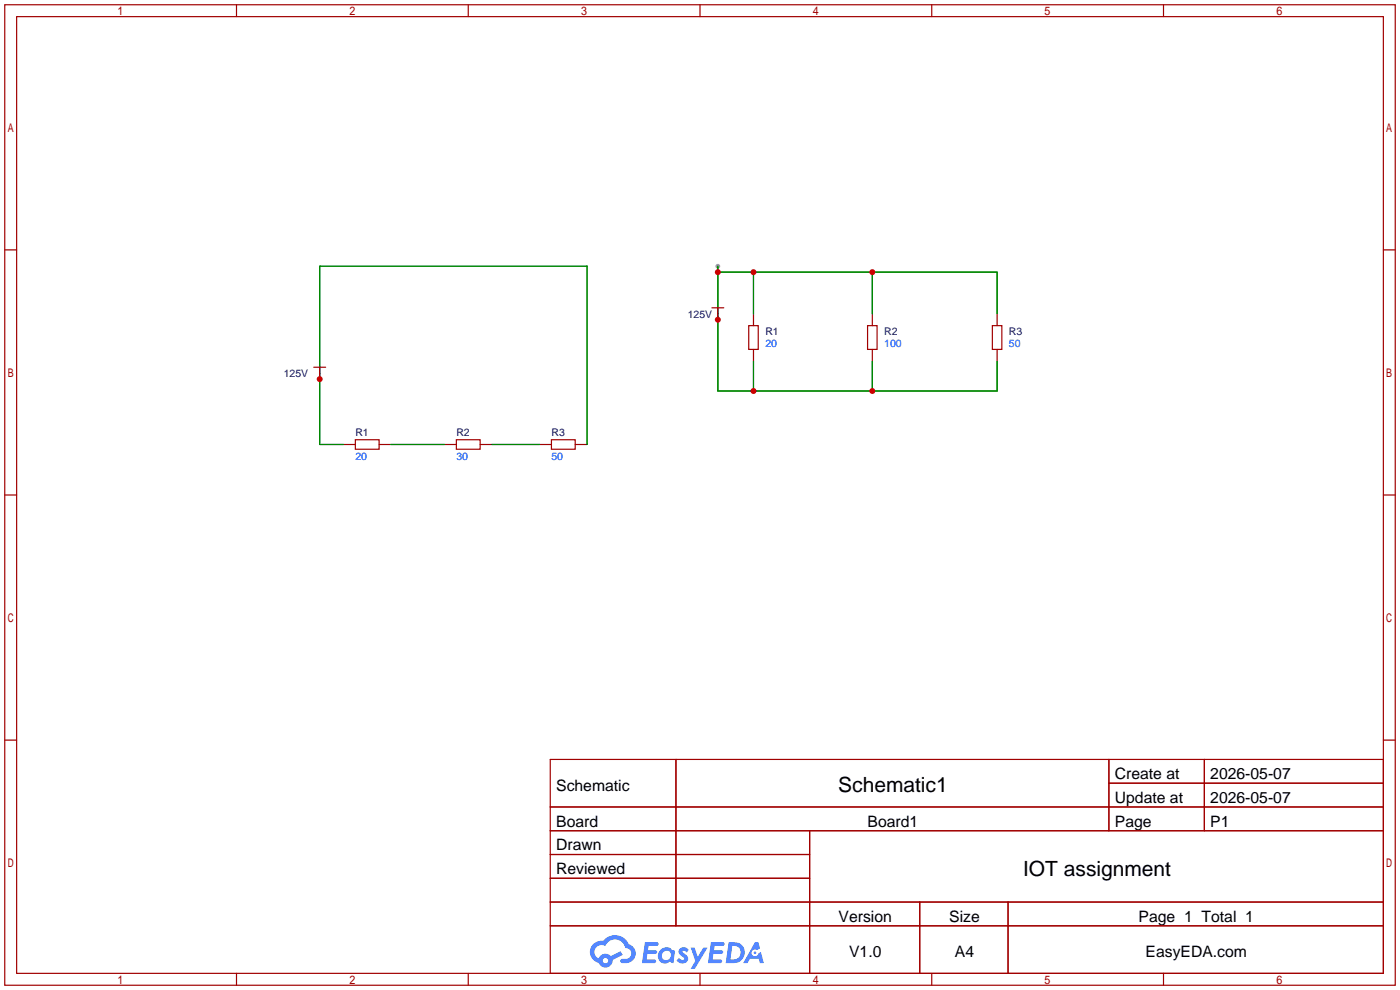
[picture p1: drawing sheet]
<svg xmlns="http://www.w3.org/2000/svg" width="299mm" height="212mm" viewBox="0 0 299 212" stroke-linecap="round" stroke-linejoin="round" font-family="sans-serif">
<circle cx="153.4" cy="56.9" r=".51" fill="#999"/>
<g fill="none" stroke="#a10000" stroke-width=".25">
<path d="M1 1h297.2v209.6h-297.2zM3.6 3.6h292.1v204.4h-292.1zM50.5 1v2.6M100.1 1v2.6M149.6 1v2.6M199.1 1v2.6M248.7 1v2.6M1 53.4h2.6M295.7 53.4h2.5M1 105.8h2.6M295.7 105.8h2.5M1 158.2h2.6"/>
<path d="M295.7 158.2h2.5M117.6 162.3h178.1v45.7h-178.1zM117.6 172.5h178.1M117.6 177.5h178.1M144.5 162.3v35.6M173 177.5v30.5M237 162.3v15.2M237 167.4h58.7M257.4 162.3v15.2M117.6 182.6h55.4M117.6 192.8h178.1M117.6 187.7h55.4"/>
<path d="M117.6 197.9h178.1M196.6 192.8v15.2M215.4 192.8v15.2M50.5 208v2.6M100.1 208v2.6M149.6 208v2.6M199.1 208v2.6M248.7 208v2.6"/>
</g>
<g fill="#5487ff">
<path d="M145.3 202.7a1.3 1.3 0 0 1 1.9 .3l-.4 .6a.54 .54 0 0 0-.9-.2l.1 .2a1.34 1.34 0 0 1 .9 1.8 1.47 1.47 0 0 1-2.3-.1l.5-.6 .8 .5a.31 .31 0 0 0 .4-.3 .31 .31 0 0 0-.3-.4 1.12 1.12 0 0 1-.7-1.8z"/>
<path d="M147.6 202.5h.9l.6 2 1.2-2h.9l-2.7 4.6h-.9l1-1.7z"/>
<path d="M137.8 201.4h1.7a1.31 1.31 0 0 1 1.2 .2 .4 .4 0 0 1-.3 .5l-1.8 .1-.1 .9h1.6a.4 .4 0 0 1 .4 .4 .4 .4 0 0 1-.5 .4h-1.6l-.2 1.2h1.4a.46 .46 0 0 1 .5 0 .46 .46 0 0 1 .1 .5l-.4 .2h-2.6z"/>
<path d="M151.9 201.4h1.7a1.32 1.32 0 0 1 1.2 .2 .39 .39 0 0 1-.3 .5l-1.8 .1-.1 .9h1.6a.4 .4 0 0 1 .4 .4 .4 .4 0 0 1-.4 .4h-1.7l-.2 1.2h1.4a.46 .46 0 0 1 .5 0 .46 .46 0 0 1 .1 .5l-.4 .2h-2.6z"/>
<path d="M161.3 201.4h.8l.3 1.3-.6 .4a.75 .75 0 0 0-1.1 .3 .75 .75 0 0 0 .5 1 .75 .75 0 0 0 .9-.7l.5-.2 .6 2.3h-.8l-.3-.9h-1.8l-.5 .9h-1z"/>
<path d="M155.7 201.4l-.6 4.4h1.5a2.27 2.27 0 0 0 2.6-2.2 2.27 2.27 0 0 0-2.7-2.2zM156.5 202.1a1.5 1.5 0 0 1 1.8 1.6 1.5 1.5 0 0 1-1.9 1.4h-.3z"/>
<path d="M141.2 203a1.6 1.6 0 0 0-.3 2.3 1.6 1.6 0 0 0 2.3 .2l.7 .3 .3-2.4-.1-.3-.5-.1a1.58 1.58 0 0 0-2.4 0zM141.8 203.5a.98 .98 0 0 1 1.6 .4 .98 .98 0 0 1-1.1 1.3 .94 .94 0 0 1-.9-.7 .94 .94 0 0 1 .4-1z"/>
<path d="M126.8 201.8a2.37 2.37 0 0 0 1.1 4 1.54 1.54 0 0 0 1.8 1 1.54 1.54 0 0 0 1.2-1.6l2.2-1.1-.5-.8-2 1a1.57 1.57 0 0 0-2.7 .5 1.5 1.5 0 0 1-.7-2.1 1.5 1.5 0 0 1 2.2-.5 2.23 2.23 0 0 1 2.3-1.4 2.23 2.23 0 0 1 2 1.8 1.16 1.16 0 0 1 1.2 1.1 1.16 1.16 0 0 1-1.1 1.2h-.7a.47 .47 0 0 0-.5 .4 .47 .47 0 0 0 .4 .5 2.17 2.17 0 0 0 2.5-.9 2.17 2.17 0 0 0-.3-2.7l-.8-.4a3.2 3.2 0 0 0-5.5-.7l-1.1 .1zM128.8 205.3a.6 .6 0 0 1 1.2 0 .6 .6 0 0 1-1.2 0z"/>
<circle cx="161.4" cy="203.6" r=".28"/>
</g>
<g fill="none" stroke="#a10000" stroke-width=".25">
<path d="M67.1 78.5h2.5M68.3 78.5v2.5M152.1 65.8h2.6M153.4 65.8v2.5M160 69.6h2.1v5.1h-2.1zM161 67.1v2.5M161 74.7v2.5M185.4 69.6h2.1v5.1h-2.1zM186.4 67.1v2.5M186.4 74.7v2.5M212.1 69.6h2v5.1h-2zM213.1 67.1v2.5"/>
<path d="M213.1 74.7v2.5M73.4 95h2.5M75.9 94h5.1v2h-5.1zM81 95h2.6M95 95h2.5M97.5 94h5.1v2h-5.1zM102.6 95h2.6M115.3 95h2.6M117.9 94h5v2h-5zM122.9 95h2.6"/>
</g>
<path d="M153.4 58.2h59.7v8.9M153.4 56.9v26.7h59.7v-6.4M161 58.2v8.9M186.4 58.2v8.9M161 77.2v6.4M186.4 77.2v6.4M73.4 95h-5.1v-38.1h57.2v38.1M83.6 95h11.4M105.2 95h10.1" fill="none" stroke="#008700" stroke-width=".25"/>
<g fill="#c00">
<circle cx="68.3" cy="81" r=".63"/>
<circle cx="161" cy="58.2" r=".63"/>
<circle cx="186.4" cy="58.2" r=".63"/>
<circle cx="153.4" cy="58.2" r=".63"/>
<circle cx="153.4" cy="68.3" r=".63"/>
<circle cx="161" cy="83.6" r=".63"/>
<circle cx="186.4" cy="83.6" r=".63"/>
</g>
<g font-size="4.5">
<text x="179.2" y="169.4">Schematic1</text>
<text x="218.7" y="187.1">IOT assignment</text>
</g>
<g font-size="3.4">
<text x="238.3" y="166.5">Create at</text>
<text x="258.7" y="166.5">2026-05-07</text>
<text x="118.9" y="169">Schematic</text>
<text x="238.3" y="171.6">Update at</text>
<text x="258.7" y="171.6">2026-05-07</text>
<text x="118.9" y="176.6">Board</text>
<text x="185.4" y="176.6">Board1</text>
<text x="238.3" y="176.6">Page</text>
<text x="258.7" y="176.6">P1</text>
<text x="118.9" y="181.7">Drawn</text>
<text x="118.9" y="186.8">Reviewed</text>
<text x="179.2" y="197">Version</text>
<text x="202.9" y="197">Size</text>
<text x="243.3" y="197">Page 1 Total 1</text>
<text x="181.5" y="204.6">V1.0</text>
<text x="204.1" y="204.6">A4</text>
<text x="244.8" y="204.6">EasyEDA.com</text>
</g>
<g font-size="2.2" fill="#000080">
<text x="147" y="67.9">125V</text>
<text x="163.6" y="71.7">R1</text>
<text x="189" y="71.7">R2</text>
<text x="215.6" y="71.7">R3</text>
<text x="60.6" y="80.6">125V</text>
<text x="75.9" y="93.3">R1</text>
<text x="97.5" y="93.3">R2</text>
<text x="117.9" y="93.3">R3</text>
</g>
<g font-size="2.2" fill="#00f">
<text x="163.6" y="74.2">20</text>
<text x="189" y="74.2">100</text>
<text x="215.6" y="74.2">50</text>
<text x="75.9" y="98.4">20</text>
<text x="97.5" y="98.4">30</text>
<text x="117.9" y="98.4">50</text>
</g>
</svg>
